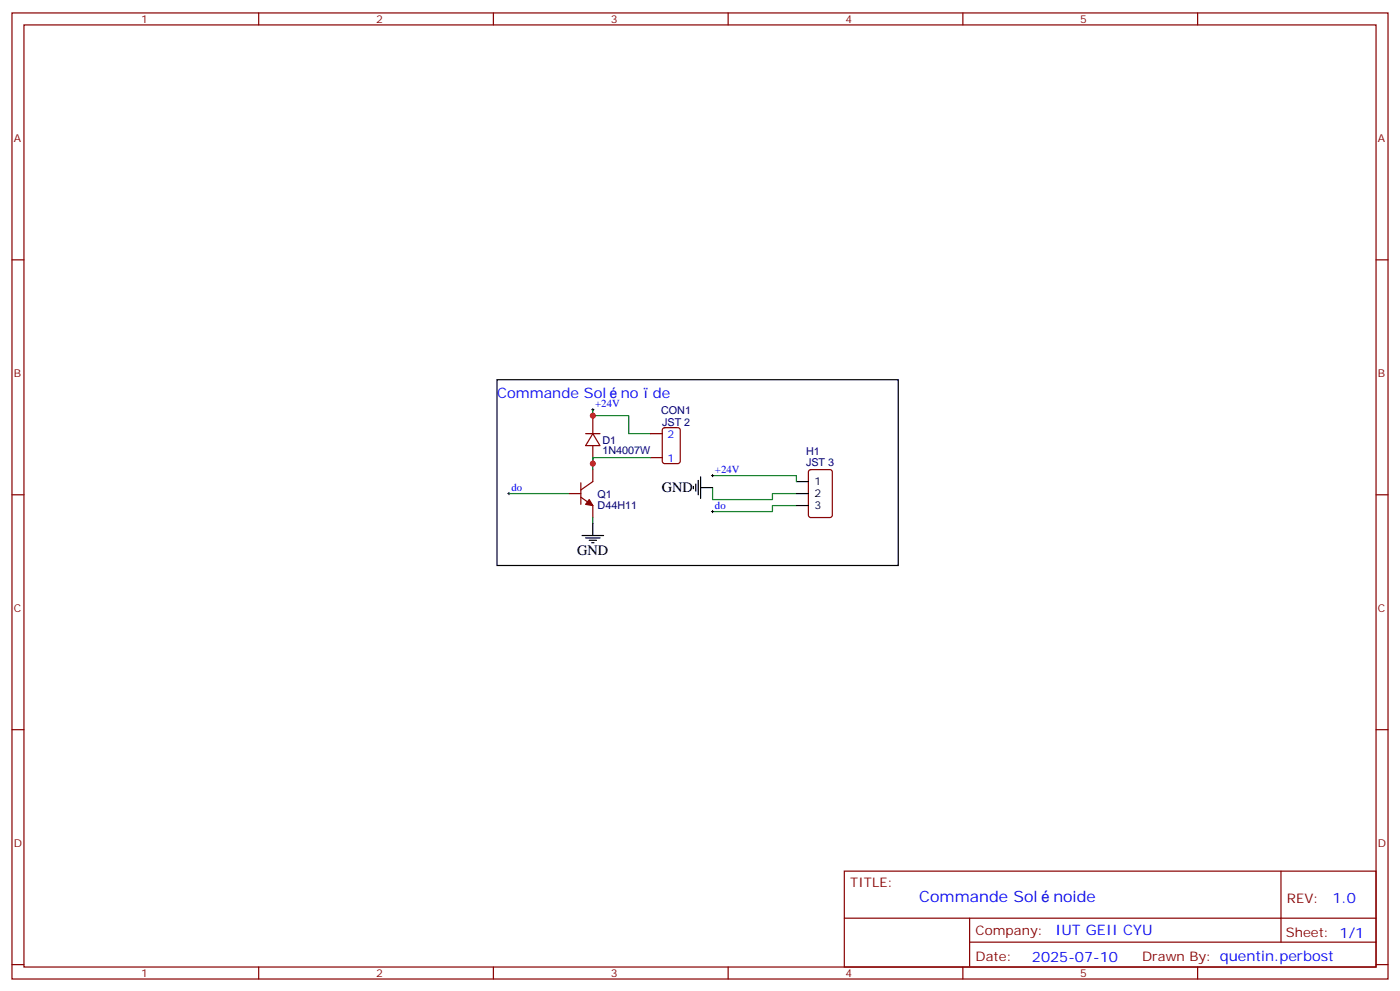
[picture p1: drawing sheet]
<svg xmlns="http://www.w3.org/2000/svg" width="412mm" height="292mm" viewBox="0 0 412 292" stroke-linecap="round" stroke-linejoin="round" font-family="sans-serif">
<g fill="none" stroke="#870000" stroke-width=".35">
<path d="M3.5 3.8h405.4v284.3h-405.4zM7.1 7.3h398.2v277.3h-398.2zM76.2 3.8v3.5M145.3 3.8v3.5M214.5 3.8v3.5M283.6 3.8v3.5M352.8 3.8v3.5M3.5 76.5h3.6M405.3 76.5h3.6M172.5 127.6h4.2M174.6 127.6l2.1 3.6h-4.2zM174.6 122.3v5.3"/>
<path d="M174.6 131.2v5.3M174.6 138.2v3.5l-3.5 2.5M191.6 127.6h3.5M191.6 134.7h3.5M195.3 126.1l.5-.2h3.9l.6 .4 .1 9.4-.5 .7-4.1 .1-.7-.5v-9.4zM238.4 138.4l.4-.2h5.7l.6 .4 .1 13-.5 .7h-5.9l-.6-.4-.1-13zM3.5 145.6h3.6M167.6 145.3h3.5M171.1 146.3l3.5 2.5v3.5M171.1 142.1v6.3M405.3 145.6h3.6M3.5 214.8h3.6"/>
<path d="M405.3 214.8h3.6M248.7 256.4h156.6v28.2h-156.6zM377.3 256.4v20.9M248.7 270.2h156.5M285.6 277.3h119.6M285.6 270.2v14.2M3.5 283.9h3.6M76.2 284.6v3.5M145.3 284.6v3.5M214.5 284.6v3.5M283.6 284.6v3.5M352.8 284.6v3.5"/>
<path d="M405.3 283.9h3.6"/>
</g>
<path d="M173.6 147l1 1.8-2.1-.4z" fill="#870000" stroke="#870000" stroke-width=".35"/>
<path d="M174.3 120.6h.7M174.6 120.2v.7M209.5 140h.8M209.9 139.6v.7M149.6 145.3h.7M149.9 144.9v.7M209.5 150.6h.8M209.9 150.2v.7" fill="none" stroke="#000" stroke-width=".29"/>
<path d="M174.6 120.6v1.7h10.6v5.3h6.4M191.6 134.7h-17v3.5M209.9 140h24.7v1.7M149.9 145.3h17.7M174.6 152.3v1.8M209.9 143.5v3.5h17.6v-1.7h7.1M234.6 148.8h-7.1v1.8h-17.6" fill="none" stroke="#008700" stroke-width=".35"/>
<g fill="none" stroke="#000" stroke-width=".35">
<path d="M146.4 111.8h118.2v54.6h-118.2zM171.4 157.6h6.4M172.5 158.3h4.2M173.6 159h2.1M174.3 159.7h.7M174.6 154.1v3.5M204.3 143.2v.7M205 142.5v2.1M205.7 141.4v4.2M206.4 143.5h3.5M206.4 140.3v6.4M234.6 148.8h3.5"/>
<path d="M234.6 141.7h3.5M234.6 145.3h3.5"/>
</g>
<g fill="#c00">
<circle cx="174.6" cy="122.3" r=".88"/>
<circle cx="174.6" cy="136.5" r=".88"/>
</g>
<g font-size="4.6" fill="#00f">
<text x="270.8" y="265.4">Commande Sol</text>
<text x="310.3" y="265.4">noide</text>
</g>
<g font-size="4.2" fill="#00f">
<text x="146.4" y="117.1">Commande Sol</text>
<text x="182.9" y="117.1">no</text>
<text x="192.3" y="117.1">de</text>
<text x="392.5" y="265.7">1.0</text>
<text x="310.9" y="275.2">IUT GEII CYU</text>
<text x="304" y="283">2025-07-10</text>
</g>
<g font-size="4.2">
<text x="194.9" y="144.9">GND</text>
<text x="170" y="163.3">GND</text>
</g>
<g font-size="3.9" fill="#800">
<text x="250.5" y="261">TITLE:</text>
<text x="379.1" y="265.7">REV:</text>
<text x="287.4" y="275.2">Company:</text>
<text x="378.7" y="275.8">Sheet: 1/1</text>
<text x="287.4" y="282.9">Date:</text>
<text x="336.4" y="282.9">Drawn By: quentin.perbost</text>
</g>
<g font-size="3.2" fill="#800">
<text x="41.6" y="6.8">1</text>
<text x="110.8" y="6.8">2</text>
<text x="179.9" y="6.8">3</text>
<text x="249.1" y="6.8">4</text>
<text x="318.2" y="6.8">5</text>
<text x="4.1" y="41.9">A</text>
<text x="405.9" y="41.9">A</text>
<text x="4.1" y="111.1">B</text>
<text x="405.9" y="111.1">B</text>
<text x="4.1" y="180.2">C</text>
<text x="405.9" y="180.2">C</text>
<text x="4.1" y="249.3">D</text>
<text x="405.9" y="249.3">D</text>
<text x="41.6" y="287.6">1</text>
<text x="110.8" y="287.6">2</text>
<text x="179.9" y="287.6">3</text>
<text x="249.1" y="287.6">4</text>
<text x="318.2" y="287.6">5</text>
</g>
<g font-size="3.2" fill="#00f">
<text x="175.3" y="119.7">+24V</text>
<text x="196.6" y="129">2</text>
<text x="196.6" y="136.1">1</text>
<text x="210.6" y="139.1">+24V</text>
<text x="150.6" y="144.4">do</text>
<text x="210.6" y="149.7">do</text>
</g>
<g font-size="3.2" fill="#000080">
<text x="194.7" y="121.8">CON1</text>
<text x="195" y="125.3">JST 2</text>
<text x="177.4" y="130.5">D1</text>
<text x="177.4" y="133.7">1N4007W</text>
<text x="237.4" y="137.2">JST 3</text>
<text x="237.4" y="134">H1</text>
<text x="176" y="149.7">D44H11</text>
<text x="176" y="146.5">Q1</text>
</g>
<g font-size="3.2">
<text x="239.9" y="142.8">1</text>
<text x="239.9" y="149.9">3</text>
<text x="239.9" y="146.3">2</text>
</g>
</svg>
